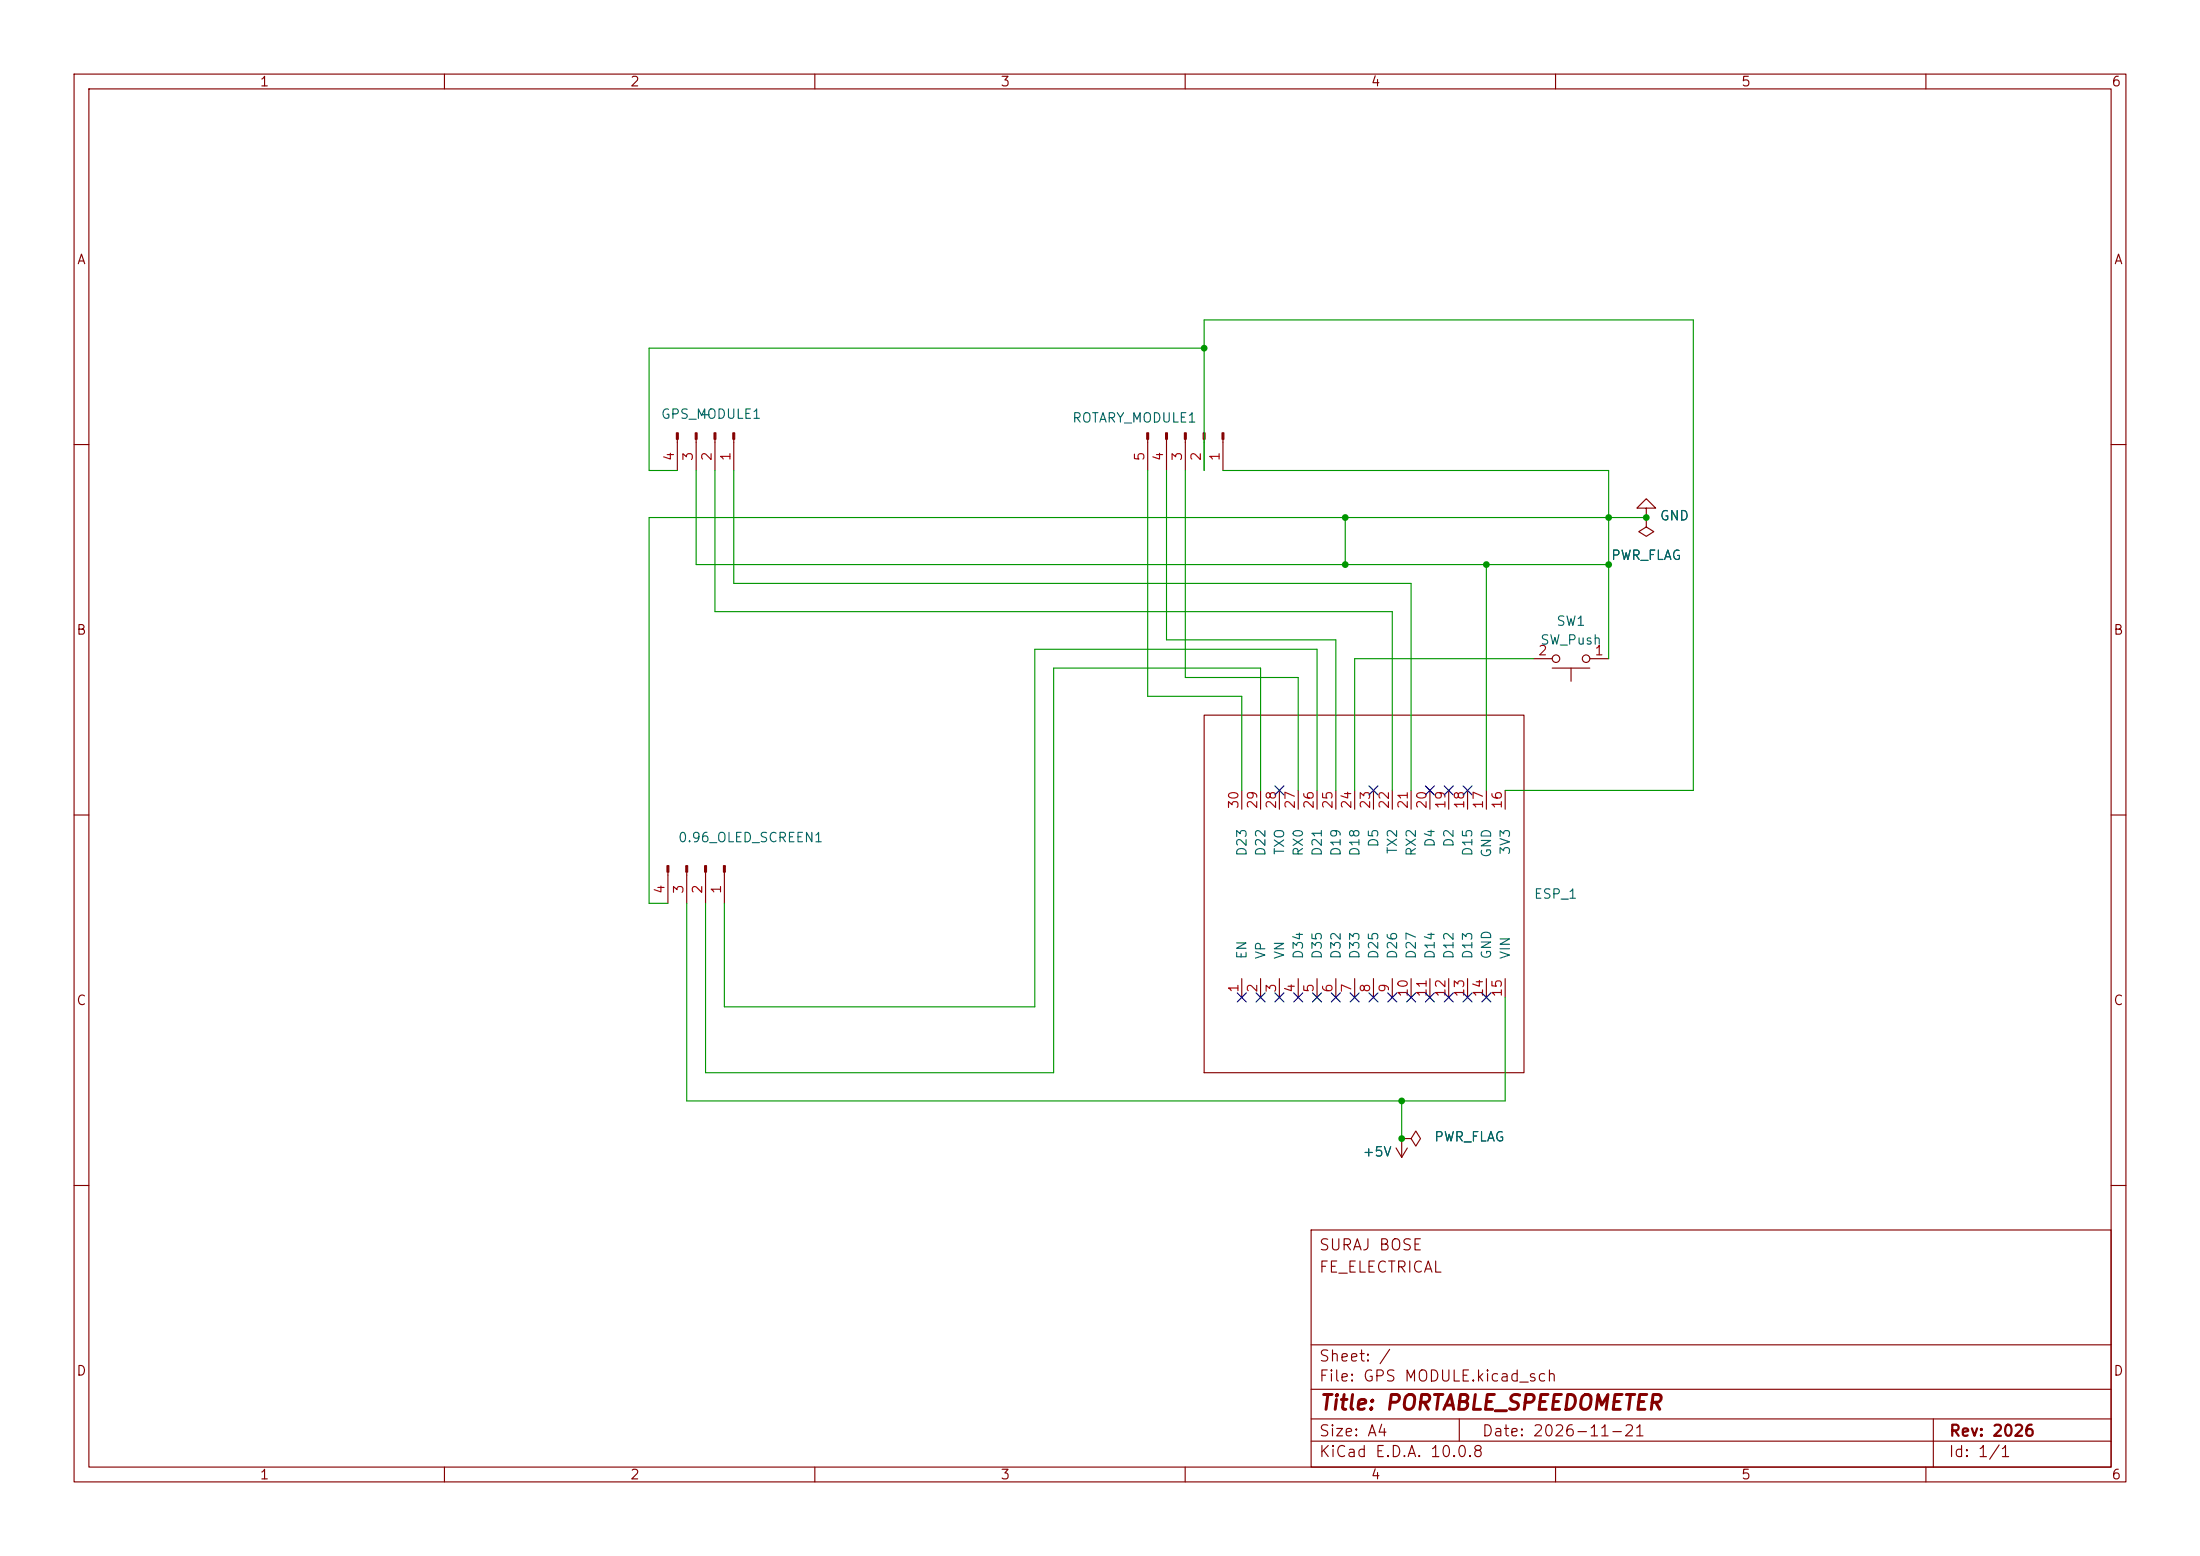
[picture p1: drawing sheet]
(kicad_sch
 (version 20260306)
 (generator "eeschema")
 (generator_version "10.0")
 (paper "A4")
 (title_block
  (title "PORTABLE_SPEEDOMETER")
  (date "2026-11-21")
  (rev "2026")
  (comment 3 "FE_ELECTRICAL")
  (comment 4 "SURAJ BOSE"))
 (lib_symbols
  (symbol "Connector:Conn_01x04_Pin"
   (pin_names
    (offset 1.016) (hide yes)) (exclude_from_sim no) (in_bom yes) (on_board yes)
   (in_pos_files yes)
   (duplicate_pin_numbers_are_jumpers no)
   (property "Reference" "J" (at 0 5.08 0) (show_name no) (do_not_autoplace no) (effects (font (size 1.27 1.27))))
   (property "Value" "Conn_01x04_Pin" (at 0 -7.62 0) (show_name no) (do_not_autoplace no) (effects (font (size 1.27 1.27))))
   (property "Footprint" "" (at 0 0 0) (show_name no) (do_not_autoplace no) (hide yes) (effects (font (size 1.27 1.27))))
   (property "Datasheet" "" (at 0 0 0) (show_name no) (do_not_autoplace no) (hide yes) (effects (font (size 1.27 1.27))))
   (property "Description" "Generic connector, single row, 01x04, script generated" (at 0 0 0) (show_name no) (do_not_autoplace no) (hide yes) (effects (font (size 1.27 1.27))))
   (property "ki_locked" "" (at 0 0 0) (show_name no) (do_not_autoplace no) (effects (font (size 1.27 1.27))))
   (symbol "Conn_01x04_Pin_1_1"
    (rectangle (start 0.8636 2.667) (end 0 2.413) (stroke (width 0.1524) (type default)) (fill (type outline)))
    (rectangle (start 0.8636 0.127) (end 0 -0.127) (stroke (width 0.1524) (type default)) (fill (type outline)))
    (rectangle (start 0.8636 -2.413) (end 0 -2.667) (stroke (width 0.1524) (type default)) (fill (type outline)))
    (rectangle (start 0.8636 -4.953) (end 0 -5.207) (stroke (width 0.1524) (type default)) (fill (type outline)))
    (polyline (pts (xy 1.27 2.54) (xy 0.8636 2.54)) (stroke (width 0.1524) (type default)) (fill (type none)))
    (polyline (pts (xy 1.27 0) (xy 0.8636 0)) (stroke (width 0.1524) (type default)) (fill (type none)))
    (polyline (pts (xy 1.27 -2.54) (xy 0.8636 -2.54)) (stroke (width 0.1524) (type default)) (fill (type none)))
    (polyline (pts (xy 1.27 -5.08) (xy 0.8636 -5.08)) (stroke (width 0.1524) (type default)) (fill (type none)))
    (pin passive line (at 5.08 2.54 180) (length 3.81) (name "Pin_1" (effects (font (size 1.27 1.27)))) (number "1" (effects (font (size 1.27 1.27)))))
    (pin passive line (at 5.08 0 180) (length 3.81) (name "Pin_2" (effects (font (size 1.27 1.27)))) (number "2" (effects (font (size 1.27 1.27)))))
    (pin passive line (at 5.08 -2.54 180) (length 3.81) (name "Pin_3" (effects (font (size 1.27 1.27)))) (number "3" (effects (font (size 1.27 1.27)))))
    (pin passive line (at 5.08 -5.08 180) (length 3.81) (name "Pin_4" (effects (font (size 1.27 1.27)))) (number "4" (effects (font (size 1.27 1.27))))))
   (embedded_fonts no))
  (symbol "Connector:Conn_01x05_Pin"
   (pin_names
    (offset 1.016) (hide yes)) (exclude_from_sim no) (in_bom yes) (on_board yes)
   (in_pos_files yes)
   (duplicate_pin_numbers_are_jumpers no)
   (property "Reference" "J" (at 0 7.62 0) (show_name no) (do_not_autoplace no) (effects (font (size 1.27 1.27))))
   (property "Value" "Conn_01x05_Pin" (at 0 -7.62 0) (show_name no) (do_not_autoplace no) (effects (font (size 1.27 1.27))))
   (property "Footprint" "" (at 0 0 0) (show_name no) (do_not_autoplace no) (hide yes) (effects (font (size 1.27 1.27))))
   (property "Datasheet" "" (at 0 0 0) (show_name no) (do_not_autoplace no) (hide yes) (effects (font (size 1.27 1.27))))
   (property "Description" "Generic connector, single row, 01x05, script generated" (at 0 0 0) (show_name no) (do_not_autoplace no) (hide yes) (effects (font (size 1.27 1.27))))
   (property "ki_locked" "" (at 0 0 0) (show_name no) (do_not_autoplace no) (effects (font (size 1.27 1.27))))
   (symbol "Conn_01x05_Pin_1_1"
    (rectangle (start 0.8636 5.207) (end 0 4.953) (stroke (width 0.1524) (type default)) (fill (type outline)))
    (rectangle (start 0.8636 2.667) (end 0 2.413) (stroke (width 0.1524) (type default)) (fill (type outline)))
    (rectangle (start 0.8636 0.127) (end 0 -0.127) (stroke (width 0.1524) (type default)) (fill (type outline)))
    (rectangle (start 0.8636 -2.413) (end 0 -2.667) (stroke (width 0.1524) (type default)) (fill (type outline)))
    (rectangle (start 0.8636 -4.953) (end 0 -5.207) (stroke (width 0.1524) (type default)) (fill (type outline)))
    (polyline (pts (xy 1.27 5.08) (xy 0.8636 5.08)) (stroke (width 0.1524) (type default)) (fill (type none)))
    (polyline (pts (xy 1.27 2.54) (xy 0.8636 2.54)) (stroke (width 0.1524) (type default)) (fill (type none)))
    (polyline (pts (xy 1.27 0) (xy 0.8636 0)) (stroke (width 0.1524) (type default)) (fill (type none)))
    (polyline (pts (xy 1.27 -2.54) (xy 0.8636 -2.54)) (stroke (width 0.1524) (type default)) (fill (type none)))
    (polyline (pts (xy 1.27 -5.08) (xy 0.8636 -5.08)) (stroke (width 0.1524) (type default)) (fill (type none)))
    (pin passive line (at 5.08 5.08 180) (length 3.81) (name "Pin_1" (effects (font (size 1.27 1.27)))) (number "1" (effects (font (size 1.27 1.27)))))
    (pin passive line (at 5.08 2.54 180) (length 3.81) (name "Pin_2" (effects (font (size 1.27 1.27)))) (number "2" (effects (font (size 1.27 1.27)))))
    (pin passive line (at 5.08 0 180) (length 3.81) (name "Pin_3" (effects (font (size 1.27 1.27)))) (number "3" (effects (font (size 1.27 1.27)))))
    (pin passive line (at 5.08 -2.54 180) (length 3.81) (name "Pin_4" (effects (font (size 1.27 1.27)))) (number "4" (effects (font (size 1.27 1.27)))))
    (pin passive line (at 5.08 -5.08 180) (length 3.81) (name "Pin_5" (effects (font (size 1.27 1.27)))) (number "5" (effects (font (size 1.27 1.27))))))
   (embedded_fonts no))
  (symbol "New_Library_0:ESP_32_DEVKIT"
   (pin_names
    (offset 2.54)) (exclude_from_sim no) (in_bom yes) (on_board yes)
   (in_pos_files yes)
   (duplicate_pin_numbers_are_jumpers no)
   (property "Reference" "ESP32" (at -15.24 17.78 0) (show_name no) (do_not_autoplace no) (effects (font (size 1.27 1.27))))
   (property "Value" "" (at 0 0 0) (show_name no) (do_not_autoplace no) (effects (font (size 1.27 1.27))))
   (property "Footprint" "" (at 0 0 0) (show_name no) (do_not_autoplace no) (hide yes) (effects (font (size 1.27 1.27))))
   (property "Datasheet" "" (at 0 0 0) (show_name no) (do_not_autoplace no) (hide yes) (effects (font (size 1.27 1.27))))
   (property "Description" "" (at 0 0 0) (show_name no) (do_not_autoplace no) (hide yes) (effects (font (size 1.27 1.27))))
   (symbol "ESP_32_DEVKIT_0_1"
    (polyline (pts (xy -25.4 20.32) (xy -25.4 -22.86) (xy 22.86 -22.86) (xy 22.86 20.32) (xy -25.4 20.32)) (stroke (width 0) (type default)) (fill (type none))))
   (symbol "ESP_32_DEVKIT_1_1"
    (pin passive line (at -15.24 15.24 0) (length 2.54) (name "EN" (effects (font (size 1.27 1.27)))) (number "1" (effects (font (size 1.27 1.27)))))
    (pin passive line (at -15.24 12.7 0) (length 2.54) (name "VP" (effects (font (size 1.27 1.27)))) (number "2" (effects (font (size 1.27 1.27)))))
    (pin passive line (at -15.24 10.16 0) (length 2.54) (name "VN" (effects (font (size 1.27 1.27)))) (number "3" (effects (font (size 1.27 1.27)))))
    (pin passive line (at -15.24 7.62 0) (length 2.54) (name "D34" (effects (font (size 1.27 1.27)))) (number "4" (effects (font (size 1.27 1.27)))))
    (pin passive line (at -15.24 5.08 0) (length 2.54) (name "D35" (effects (font (size 1.27 1.27)))) (number "5" (effects (font (size 1.27 1.27)))))
    (pin passive line (at -15.24 2.54 0) (length 2.54) (name "D32" (effects (font (size 1.27 1.27)))) (number "6" (effects (font (size 1.27 1.27)))))
    (pin passive line (at -15.24 0 0) (length 2.54) (name "D33" (effects (font (size 1.27 1.27)))) (number "7" (effects (font (size 1.27 1.27)))))
    (pin passive line (at -15.24 -2.54 0) (length 2.54) (name "D25" (effects (font (size 1.27 1.27)))) (number "8" (effects (font (size 1.27 1.27)))))
    (pin passive line (at -15.24 -5.08 0) (length 2.54) (name "D26" (effects (font (size 1.27 1.27)))) (number "9" (effects (font (size 1.27 1.27)))))
    (pin passive line (at -15.24 -7.62 0) (length 2.54) (name "D27" (effects (font (size 1.27 1.27)))) (number "10" (effects (font (size 1.27 1.27)))))
    (pin passive line (at -15.24 -10.16 0) (length 2.54) (name "D14" (effects (font (size 1.27 1.27)))) (number "11" (effects (font (size 1.27 1.27)))))
    (pin passive line (at -15.24 -12.7 0) (length 2.54) (name "D12" (effects (font (size 1.27 1.27)))) (number "12" (effects (font (size 1.27 1.27)))))
    (pin passive line (at -15.24 -15.24 0) (length 2.54) (name "D13" (effects (font (size 1.27 1.27)))) (number "13" (effects (font (size 1.27 1.27)))))
    (pin passive line (at -15.24 -17.78 0) (length 2.54) (name "GND" (effects (font (size 1.27 1.27)))) (number "14" (effects (font (size 1.27 1.27)))))
    (pin passive line (at -15.24 -20.32 0) (length 2.54) (name "VIN" (effects (font (size 1.27 1.27)))) (number "15" (effects (font (size 1.27 1.27)))))
    (pin passive line (at 12.7 -20.32 180) (length 2.54) (name "3V3" (effects (font (size 1.27 1.27)))) (number "16" (effects (font (size 1.27 1.27)))))
    (pin passive line (at 12.7 -17.78 180) (length 2.54) (name "GND" (effects (font (size 1.27 1.27)))) (number "17" (effects (font (size 1.27 1.27)))))
    (pin passive line (at 12.7 -15.24 180) (length 2.54) (name "D15" (effects (font (size 1.27 1.27)))) (number "18" (effects (font (size 1.27 1.27)))))
    (pin passive line (at 12.7 -12.7 180) (length 2.54) (name "D2" (effects (font (size 1.27 1.27)))) (number "19" (effects (font (size 1.27 1.27)))))
    (pin passive line (at 12.7 -10.16 180) (length 2.54) (name "D4" (effects (font (size 1.27 1.27)))) (number "20" (effects (font (size 1.27 1.27)))))
    (pin passive line (at 12.7 -7.62 180) (length 2.54) (name "RX2" (effects (font (size 1.27 1.27)))) (number "21" (effects (font (size 1.27 1.27)))))
    (pin passive line (at 12.7 -5.08 180) (length 2.54) (name "TX2" (effects (font (size 1.27 1.27)))) (number "22" (effects (font (size 1.27 1.27)))))
    (pin passive line (at 12.7 -2.54 180) (length 2.54) (name "D5" (effects (font (size 1.27 1.27)))) (number "23" (effects (font (size 1.27 1.27)))))
    (pin passive line (at 12.7 0 180) (length 2.54) (name "D18" (effects (font (size 1.27 1.27)))) (number "24" (effects (font (size 1.27 1.27)))))
    (pin passive line (at 12.7 2.54 180) (length 2.54) (name "D19" (effects (font (size 1.27 1.27)))) (number "25" (effects (font (size 1.27 1.27)))))
    (pin passive line (at 12.7 5.08 180) (length 2.54) (name "D21" (effects (font (size 1.27 1.27)))) (number "26" (effects (font (size 1.27 1.27)))))
    (pin passive line (at 12.7 7.62 180) (length 2.54) (name "RX0" (effects (font (size 1.27 1.27)))) (number "27" (effects (font (size 1.27 1.27)))))
    (pin passive line (at 12.7 10.16 180) (length 2.54) (name "TXO" (effects (font (size 1.27 1.27)))) (number "28" (effects (font (size 1.27 1.27)))))
    (pin passive line (at 12.7 12.7 180) (length 2.54) (name "D22" (effects (font (size 1.27 1.27)))) (number "29" (effects (font (size 1.27 1.27)))))
    (pin passive line (at 12.7 15.24 180) (length 2.54) (name "D23" (effects (font (size 1.27 1.27)))) (number "30" (effects (font (size 1.27 1.27))))))
   (embedded_fonts no))
  (symbol "Switch:SW_Push"
   (pin_names
    (offset 1.016) (hide yes)) (exclude_from_sim no) (in_bom yes) (on_board yes)
   (in_pos_files yes)
   (duplicate_pin_numbers_are_jumpers no)
   (property "Reference" "SW" (at 1.27 2.54 0) (show_name no) (do_not_autoplace no) (effects (font (size 1.27 1.27)) (justify left)))
   (property "Value" "SW_Push" (at 0 -1.524 0) (show_name no) (do_not_autoplace no) (effects (font (size 1.27 1.27))))
   (property "Footprint" "" (at 0 5.08 0) (show_name no) (do_not_autoplace no) (hide yes) (effects (font (size 1.27 1.27))))
   (property "Datasheet" "" (at 0 5.08 0) (show_name no) (do_not_autoplace no) (hide yes) (effects (font (size 1.27 1.27))))
   (property "Description" "Push button switch, generic, two pins" (at 0 0 0) (show_name no) (do_not_autoplace no) (hide yes) (effects (font (size 1.27 1.27))))
   (symbol "SW_Push_0_1"
    (circle (center -2.032 0) (radius 0.508) (stroke (width 0) (type default)) (fill (type none)))
    (polyline (pts (xy 0 1.27) (xy 0 3.048)) (stroke (width 0) (type default)) (fill (type none)))
    (circle (center 2.032 0) (radius 0.508) (stroke (width 0) (type default)) (fill (type none)))
    (polyline (pts (xy 2.54 1.27) (xy -2.54 1.27)) (stroke (width 0) (type default)) (fill (type none)))
    (pin passive line (at -5.08 0 0) (length 2.54) (name "1" (effects (font (size 1.27 1.27)))) (number "1" (effects (font (size 1.27 1.27)))))
    (pin passive line (at 5.08 0 180) (length 2.54) (name "2" (effects (font (size 1.27 1.27)))) (number "2" (effects (font (size 1.27 1.27))))))
   (embedded_fonts no))
  (symbol "power:+5V"
   (power global)
   (pin_numbers (hide yes))
   (pin_names
    (offset 0) (hide yes)) (exclude_from_sim no) (in_bom yes) (on_board yes)
   (in_pos_files yes)
   (duplicate_pin_numbers_are_jumpers no)
   (property "Reference" "#PWR" (at 0 -3.81 0) (show_name no) (do_not_autoplace no) (hide yes) (effects (font (size 1.27 1.27))))
   (property "Value" "+5V" (at 0 3.556 0) (show_name no) (do_not_autoplace no) (effects (font (size 1.27 1.27))))
   (property "Footprint" "" (at 0 0 0) (show_name no) (do_not_autoplace no) (hide yes) (effects (font (size 1.27 1.27))))
   (property "Datasheet" "" (at 0 0 0) (show_name no) (do_not_autoplace no) (hide yes) (effects (font (size 1.27 1.27))))
   (property "Description" "Power symbol creates a global label with name \"+5V\"" (at 0 0 0) (show_name no) (do_not_autoplace no) (hide yes) (effects (font (size 1.27 1.27))))
   (symbol "+5V_0_1"
    (polyline (pts (xy -0.762 1.27) (xy 0 2.54)) (stroke (width 0) (type default)) (fill (type none)))
    (polyline (pts (xy 0 2.54) (xy 0.762 1.27)) (stroke (width 0) (type default)) (fill (type none)))
    (polyline (pts (xy 0 0) (xy 0 2.54)) (stroke (width 0) (type default)) (fill (type none))))
   (symbol "+5V_1_1"
    (pin power_in line (at 0 0 90) (length 0) (name "" (effects (font (size 1.27 1.27)))) (number "1" (effects (font (size 1.27 1.27))))))
   (embedded_fonts no))
  (symbol "power:GND"
   (power global)
   (pin_numbers (hide yes))
   (pin_names
    (offset 0) (hide yes)) (exclude_from_sim no) (in_bom yes) (on_board yes)
   (in_pos_files yes)
   (duplicate_pin_numbers_are_jumpers no)
   (property "Reference" "#PWR" (at 0 -6.35 0) (show_name no) (do_not_autoplace no) (hide yes) (effects (font (size 1.27 1.27))))
   (property "Value" "GND" (at 0 -3.81 0) (show_name no) (do_not_autoplace no) (effects (font (size 1.27 1.27))))
   (property "Footprint" "" (at 0 0 0) (show_name no) (do_not_autoplace no) (hide yes) (effects (font (size 1.27 1.27))))
   (property "Datasheet" "" (at 0 0 0) (show_name no) (do_not_autoplace no) (hide yes) (effects (font (size 1.27 1.27))))
   (property "Description" "Power symbol creates a global label with name \"GND\" , ground" (at 0 0 0) (show_name no) (do_not_autoplace no) (hide yes) (effects (font (size 1.27 1.27))))
   (symbol "GND_0_1"
    (polyline (pts (xy 0 0) (xy 0 -1.27) (xy 1.27 -1.27) (xy 0 -2.54) (xy -1.27 -1.27) (xy 0 -1.27)) (stroke (width 0) (type default)) (fill (type none))))
   (symbol "GND_1_1"
    (pin power_in line (at 0 0 270) (length 0) (name "" (effects (font (size 1.27 1.27)))) (number "1" (effects (font (size 1.27 1.27))))))
   (embedded_fonts no))
  (symbol "power:PWR_FLAG"
   (power global)
   (pin_numbers (hide yes))
   (pin_names
    (offset 0) (hide yes)) (exclude_from_sim no) (in_bom yes) (on_board yes)
   (in_pos_files yes)
   (duplicate_pin_numbers_are_jumpers no)
   (property "Reference" "#FLG" (at 0 1.905 0) (show_name no) (do_not_autoplace no) (hide yes) (effects (font (size 1.27 1.27))))
   (property "Value" "PWR_FLAG" (at 0 3.81 0) (show_name no) (do_not_autoplace no) (effects (font (size 1.27 1.27))))
   (property "Footprint" "" (at 0 0 0) (show_name no) (do_not_autoplace no) (hide yes) (effects (font (size 1.27 1.27))))
   (property "Datasheet" "" (at 0 0 0) (show_name no) (do_not_autoplace no) (hide yes) (effects (font (size 1.27 1.27))))
   (property "Description" "Special symbol for telling ERC where power comes from" (at 0 0 0) (show_name no) (do_not_autoplace no) (hide yes) (effects (font (size 1.27 1.27))))
   (symbol "PWR_FLAG_0_0"
    (pin power_out line (at 0 0 90) (length 0) (name "" (effects (font (size 1.27 1.27)))) (number "1" (effects (font (size 1.27 1.27))))))
   (symbol "PWR_FLAG_0_1"
    (polyline (pts (xy 0 0) (xy 0 1.27) (xy -1.016 1.905) (xy 0 2.54) (xy 1.016 1.905) (xy 0 1.27)) (stroke (width 0) (type default)) (fill (type none))))
   (embedded_fonts no)))
 (junction
  (at 181.61 69.85)
  (diameter 0)
  (color 0 0 0 0))
 (junction
  (at 162.56 46.99)
  (diameter 0)
  (color 0 0 0 0))
 (junction
  (at 222.25 69.85)
  (diameter 0)
  (color 0 0 0 0))
 (junction
  (at 217.17 76.2)
  (diameter 0)
  (color 0 0 0 0))
 (junction
  (at 189.23 148.59)
  (diameter 0)
  (color 0 0 0 0))
 (junction
  (at 189.23 153.67)
  (diameter 0)
  (color 0 0 0 0))
 (junction
  (at 200.66 76.2)
  (diameter 0)
  (color 0 0 0 0))
 (junction
  (at 181.61 76.2)
  (diameter 0)
  (color 0 0 0 0))
 (junction
  (at 217.17 69.85)
  (diameter 0)
  (color 0 0 0 0))
 (no_connect
  (at 187.96 134.62))
 (no_connect
  (at 193.04 106.68))
 (no_connect
  (at 195.58 134.62))
 (no_connect
  (at 172.72 106.68))
 (no_connect
  (at 185.42 106.68))
 (no_connect
  (at 177.8 134.62))
 (no_connect
  (at 195.58 106.68))
 (no_connect
  (at 198.12 134.62))
 (no_connect
  (at 172.72 134.62))
 (no_connect
  (at 167.64 134.62))
 (no_connect
  (at 182.88 134.62))
 (no_connect
  (at 175.26 134.62))
 (no_connect
  (at 170.18 134.62))
 (no_connect
  (at 193.04 134.62))
 (no_connect
  (at 185.42 134.62))
 (no_connect
  (at 180.34 134.62))
 (no_connect
  (at 190.5 134.62))
 (no_connect
  (at 198.12 106.68))
 (no_connect
  (at 200.66 134.62))
 (wire
  (pts (xy 95.25 144.78) (xy 142.24 144.78))
  (stroke (width 0) (type default)))
 (wire
  (pts (xy 160.02 63.5) (xy 160.02 91.44))
  (stroke (width 0) (type default)))
 (wire
  (pts (xy 187.96 82.55) (xy 187.96 106.68))
  (stroke (width 0) (type default)))
 (wire
  (pts (xy 97.79 121.92) (xy 97.79 135.89))
  (stroke (width 0) (type default)))
 (wire
  (pts (xy 87.63 121.92) (xy 90.17 121.92))
  (stroke (width 0) (type default)))
 (wire
  (pts (xy 93.98 76.2) (xy 200.66 76.2))
  (stroke (width 0) (type default)))
 (wire
  (pts (xy 87.63 69.85) (xy 181.61 69.85))
  (stroke (width 0) (type default)))
 (wire
  (pts (xy 92.71 121.92) (xy 92.71 148.59))
  (stroke (width 0) (type default)))
 (wire
  (pts (xy 181.61 69.85) (xy 217.17 69.85))
  (stroke (width 0) (type default)))
 (wire
  (pts (xy 228.6 106.68) (xy 203.2 106.68))
  (stroke (width 0) (type default)))
 (wire
  (pts (xy 177.8 87.63) (xy 177.8 106.68))
  (stroke (width 0) (type default)))
 (wire
  (pts (xy 181.61 69.85) (xy 181.61 76.2))
  (stroke (width 0) (type default)))
 (wire
  (pts (xy 87.63 63.5) (xy 87.63 46.99))
  (stroke (width 0) (type default)))
 (wire
  (pts (xy 180.34 86.36) (xy 180.34 106.68))
  (stroke (width 0) (type default)))
 (wire
  (pts (xy 154.94 93.98) (xy 167.64 93.98))
  (stroke (width 0) (type default)))
 (wire
  (pts (xy 87.63 63.5) (xy 91.44 63.5))
  (stroke (width 0) (type default)))
 (wire
  (pts (xy 228.6 43.18) (xy 228.6 106.68))
  (stroke (width 0) (type default)))
 (wire
  (pts (xy 175.26 91.44) (xy 175.26 106.68))
  (stroke (width 0) (type default)))
 (wire
  (pts (xy 154.94 63.5) (xy 154.94 93.98))
  (stroke (width 0) (type default)))
 (wire
  (pts (xy 217.17 88.9) (xy 217.17 76.2))
  (stroke (width 0) (type default)))
 (wire
  (pts (xy 99.06 78.74) (xy 190.5 78.74))
  (stroke (width 0) (type default)))
 (wire
  (pts (xy 200.66 76.2) (xy 217.17 76.2))
  (stroke (width 0) (type default)))
 (wire
  (pts (xy 95.25 121.92) (xy 95.25 144.78))
  (stroke (width 0) (type default)))
 (wire
  (pts (xy 157.48 63.5) (xy 157.48 86.36))
  (stroke (width 0) (type default)))
 (wire
  (pts (xy 139.7 87.63) (xy 177.8 87.63))
  (stroke (width 0) (type default)))
 (wire
  (pts (xy 217.17 76.2) (xy 217.17 69.85))
  (stroke (width 0) (type default)))
 (wire
  (pts (xy 162.56 46.99) (xy 162.56 43.18))
  (stroke (width 0) (type default)))
 (wire
  (pts (xy 189.23 148.59) (xy 189.23 153.67))
  (stroke (width 0) (type default)))
 (wire
  (pts (xy 217.17 63.5) (xy 217.17 69.85))
  (stroke (width 0) (type default)))
 (wire
  (pts (xy 97.79 135.89) (xy 139.7 135.89))
  (stroke (width 0) (type default)))
 (wire
  (pts (xy 162.56 43.18) (xy 228.6 43.18))
  (stroke (width 0) (type default)))
 (wire
  (pts (xy 182.88 88.9) (xy 182.88 106.68))
  (stroke (width 0) (type default)))
 (wire
  (pts (xy 87.63 121.92) (xy 87.63 69.85))
  (stroke (width 0) (type default)))
 (wire
  (pts (xy 182.88 88.9) (xy 207.01 88.9))
  (stroke (width 0) (type default)))
 (wire
  (pts (xy 162.56 63.5) (xy 162.56 46.99))
  (stroke (width 0) (type default)))
 (wire
  (pts (xy 87.63 46.99) (xy 162.56 46.99))
  (stroke (width 0) (type default)))
 (wire
  (pts (xy 139.7 135.89) (xy 139.7 87.63))
  (stroke (width 0) (type default)))
 (wire
  (pts (xy 170.18 90.17) (xy 170.18 106.68))
  (stroke (width 0) (type default)))
 (wire
  (pts (xy 157.48 86.36) (xy 180.34 86.36))
  (stroke (width 0) (type default)))
 (wire
  (pts (xy 142.24 144.78) (xy 142.24 90.17))
  (stroke (width 0) (type default)))
 (wire
  (pts (xy 96.52 63.5) (xy 96.52 82.55))
  (stroke (width 0) (type default)))
 (wire
  (pts (xy 92.71 148.59) (xy 203.2 148.59))
  (stroke (width 0) (type default)))
 (wire
  (pts (xy 160.02 91.44) (xy 175.26 91.44))
  (stroke (width 0) (type default)))
 (wire
  (pts (xy 165.1 63.5) (xy 217.17 63.5))
  (stroke (width 0) (type default)))
 (wire
  (pts (xy 190.5 78.74) (xy 190.5 106.68))
  (stroke (width 0) (type default)))
 (wire
  (pts (xy 200.66 76.2) (xy 200.66 106.68))
  (stroke (width 0) (type default)))
 (wire
  (pts (xy 99.06 63.5) (xy 99.06 78.74))
  (stroke (width 0) (type default)))
 (wire
  (pts (xy 142.24 90.17) (xy 170.18 90.17))
  (stroke (width 0) (type default)))
 (wire
  (pts (xy 93.98 63.5) (xy 93.98 76.2))
  (stroke (width 0) (type default)))
 (wire
  (pts (xy 167.64 93.98) (xy 167.64 106.68))
  (stroke (width 0) (type default)))
 (wire
  (pts (xy 217.17 69.85) (xy 222.25 69.85))
  (stroke (width 0) (type default)))
 (wire
  (pts (xy 96.52 82.55) (xy 187.96 82.55))
  (stroke (width 0) (type default)))
 (wire
  (pts (xy 203.2 134.62) (xy 203.2 148.59))
  (stroke (width 0) (type default)))
 (symbol
  (lib_id "power:PWR_FLAG")
  (at 189.23 153.67 270)
  (unit 1)
  (body_style 1)
  (exclude_from_sim no)
  (in_bom yes)
  (on_board yes)
  (in_pos_files yes)
  (dnp no)
  (property "Reference" "#FLG01" (at 191.135 153.67 0) (hide yes) (show_name no) (do_not_autoplace no) (effects (font (size 1.27 1.27))))
  (property "Value" "PWR_FLAG" (at 198.374 153.416 90) (show_name no) (do_not_autoplace no) (effects (font (size 1.27 1.27))))
  (property "Footprint" "" (at 189.23 153.67 0) (hide yes) (show_name no) (do_not_autoplace no) (effects (font (size 1.27 1.27))))
  (property "Datasheet" "" (at 189.23 153.67 0) (hide yes) (show_name no) (do_not_autoplace no) (effects (font (size 1.27 1.27))))
  (property "Description" "Special symbol for telling ERC where power comes from" (at 189.23 153.67 0) (hide yes) (show_name no) (do_not_autoplace no) (effects (font (size 1.27 1.27))))
  (pin "1"))
 (symbol
  (lib_id "Connector:Conn_01x04_Pin")
  (at 96.52 58.42 270)
  (unit 1)
  (body_style 1)
  (exclude_from_sim no)
  (in_bom yes)
  (on_board yes)
  (in_pos_files yes)
  (dnp no)
  (property "Reference" "GPS_MODULE1" (at 96.012 55.88 90) (show_name no) (do_not_autoplace no) (effects (font (size 1.27 1.27))))
  (property "Value" "-" (at 95.25 55.88 90) (show_name no) (do_not_autoplace no) (effects (font (size 1.27 1.27))))
  (property "Footprint" "Connector_PinHeader_2.54mm:PinHeader_1x04_P2.54mm_Horizontal" (at 96.52 58.42 0) (hide yes) (show_name no) (do_not_autoplace no) (effects (font (size 1.27 1.27))))
  (property "Datasheet" "" (at 96.52 58.42 0) (hide yes) (show_name no) (do_not_autoplace no) (effects (font (size 1.27 1.27))))
  (property "Description" "Generic connector, single row, 01x04, script generated" (at 96.52 58.42 0) (hide yes) (show_name no) (do_not_autoplace no) (effects (font (size 1.27 1.27))))
  (pin "2")
  (pin "1")
  (pin "3")
  (pin "4"))
 (symbol
  (lib_id "Connector:Conn_01x05_Pin")
  (at 160.02 58.42 270)
  (unit 1)
  (body_style 1)
  (exclude_from_sim no)
  (in_bom yes)
  (on_board yes)
  (in_pos_files yes)
  (dnp no)
  (property "Reference" "ROTARY_MODULE1" (at 153.162 56.388 90) (show_name no) (do_not_autoplace no) (effects (font (size 1.27 1.27))))
  (property "Value" "" (at 160.02 55.88 90) (show_name no) (do_not_autoplace no) (effects (font (size 1.27 1.27))))
  (property "Footprint" "Connector_PinHeader_2.54mm:PinHeader_1x05_P2.54mm_Horizontal" (at 160.02 58.42 0) (hide yes) (show_name no) (do_not_autoplace no) (effects (font (size 1.27 1.27))))
  (property "Datasheet" "" (at 160.02 58.42 0) (hide yes) (show_name no) (do_not_autoplace no) (effects (font (size 1.27 1.27))))
  (property "Description" "Generic connector, single row, 01x05, script generated" (at 160.02 58.42 0) (hide yes) (show_name no) (do_not_autoplace no) (effects (font (size 1.27 1.27))))
  (pin "2")
  (pin "4")
  (pin "5")
  (pin "3")
  (pin "1"))
 (symbol
  (lib_id "Switch:SW_Push")
  (at 212.09 88.9 180)
  (unit 1)
  (body_style 1)
  (exclude_from_sim no)
  (in_bom yes)
  (on_board yes)
  (in_pos_files yes)
  (dnp no)
  (fields_autoplaced yes)
  (property "Reference" "SW1" (at 212.09 83.82 0) (show_name no) (do_not_autoplace no) (effects (font (size 1.27 1.27))))
  (property "Value" "SW_Push" (at 212.09 86.36 0) (show_name no) (do_not_autoplace no) (effects (font (size 1.27 1.27))))
  (property "Footprint" "Button_Switch_THT:SW_PUSH_6mm" (at 212.09 93.98 0) (hide yes) (show_name no) (do_not_autoplace no) (effects (font (size 1.27 1.27))))
  (property "Datasheet" "" (at 212.09 93.98 0) (hide yes) (show_name no) (do_not_autoplace no) (effects (font (size 1.27 1.27))))
  (property "Description" "Push button switch, generic, two pins" (at 212.09 88.9 0) (hide yes) (show_name no) (do_not_autoplace no) (effects (font (size 1.27 1.27))))
  (pin "1")
  (pin "2"))
 (symbol
  (lib_id "New_Library_0:ESP_32_DEVKIT")
  (at 182.88 119.38 90)
  (unit 1)
  (body_style 1)
  (exclude_from_sim no)
  (in_bom yes)
  (on_board yes)
  (in_pos_files yes)
  (dnp no)
  (fields_autoplaced yes)
  (property "Reference" "ESP_1" (at 207.01 120.6499 90) (show_name no) (do_not_autoplace no) (effects (font (size 1.27 1.27)) (justify right)))
  (property "Value" "" (at 182.88 119.38 0) (show_name no) (do_not_autoplace no) (effects (font (size 1.27 1.27))))
  (property "Footprint" "esp32devkit library:Untitled" (at 182.88 119.38 0) (hide yes) (show_name no) (do_not_autoplace no) (effects (font (size 1.27 1.27))))
  (property "Datasheet" "" (at 182.88 119.38 0) (hide yes) (show_name no) (do_not_autoplace no) (effects (font (size 1.27 1.27))))
  (property "Description" "" (at 182.88 119.38 0) (hide yes) (show_name no) (do_not_autoplace no) (effects (font (size 1.27 1.27))))
  (pin "13")
  (pin "3")
  (pin "8")
  (pin "19")
  (pin "12")
  (pin "22")
  (pin "15")
  (pin "10")
  (pin "14")
  (pin "1")
  (pin "17")
  (pin "9")
  (pin "5")
  (pin "16")
  (pin "4")
  (pin "6")
  (pin "20")
  (pin "2")
  (pin "18")
  (pin "11")
  (pin "21")
  (pin "7")
  (pin "30")
  (pin "25")
  (pin "28")
  (pin "27")
  (pin "26")
  (pin "29")
  (pin "24")
  (pin "23"))
 (symbol
  (lib_id "power:PWR_FLAG")
  (at 222.25 69.85 180)
  (unit 1)
  (body_style 1)
  (exclude_from_sim no)
  (in_bom yes)
  (on_board yes)
  (in_pos_files yes)
  (dnp no)
  (fields_autoplaced yes)
  (property "Reference" "#FLG02" (at 222.25 71.755 0) (hide yes) (show_name no) (do_not_autoplace no) (effects (font (size 1.27 1.27))))
  (property "Value" "PWR_FLAG" (at 222.25 74.93 0) (show_name no) (do_not_autoplace no) (effects (font (size 1.27 1.27))))
  (property "Footprint" "" (at 222.25 69.85 0) (hide yes) (show_name no) (do_not_autoplace no) (effects (font (size 1.27 1.27))))
  (property "Datasheet" "" (at 222.25 69.85 0) (hide yes) (show_name no) (do_not_autoplace no) (effects (font (size 1.27 1.27))))
  (property "Description" "Special symbol for telling ERC where power comes from" (at 222.25 69.85 0) (hide yes) (show_name no) (do_not_autoplace no) (effects (font (size 1.27 1.27))))
  (pin "1"))
 (symbol
  (lib_id "power:GND")
  (at 222.25 69.85 180)
  (unit 1)
  (body_style 1)
  (exclude_from_sim no)
  (in_bom yes)
  (on_board yes)
  (in_pos_files yes)
  (dnp no)
  (property "Reference" "#PWR02" (at 222.25 63.5 0) (hide yes) (show_name no) (do_not_autoplace no) (effects (font (size 1.27 1.27))))
  (property "Value" "GND" (at 226.06 69.596 0) (show_name no) (do_not_autoplace no) (effects (font (size 1.27 1.27))))
  (property "Footprint" "" (at 222.25 69.85 0) (hide yes) (show_name no) (do_not_autoplace no) (effects (font (size 1.27 1.27))))
  (property "Datasheet" "" (at 222.25 69.85 0) (hide yes) (show_name no) (do_not_autoplace no) (effects (font (size 1.27 1.27))))
  (property "Description" "Power symbol creates a global label with name \"GND\" , ground" (at 222.25 69.85 0) (hide yes) (show_name no) (do_not_autoplace no) (effects (font (size 1.27 1.27))))
  (pin "1"))
 (symbol
  (lib_id "Connector:Conn_01x04_Pin")
  (at 95.25 116.84 270)
  (unit 1)
  (body_style 1)
  (exclude_from_sim no)
  (in_bom yes)
  (on_board yes)
  (in_pos_files yes)
  (dnp no)
  (property "Reference" "0.96_OLED_SCREEN1" (at 101.346 113.03 90) (show_name no) (do_not_autoplace no) (effects (font (size 1.27 1.27))))
  (property "Value" "" (at 93.98 114.3 90) (show_name no) (do_not_autoplace no) (effects (font (size 1.27 1.27))))
  (property "Footprint" "Connector_PinHeader_2.54mm:PinHeader_1x04_P2.54mm_Horizontal" (at 95.25 116.84 0) (hide yes) (show_name no) (do_not_autoplace no) (effects (font (size 1.27 1.27))))
  (property "Datasheet" "" (at 95.25 116.84 0) (hide yes) (show_name no) (do_not_autoplace no) (effects (font (size 1.27 1.27))))
  (property "Description" "Generic connector, single row, 01x04, script generated" (at 95.25 116.84 0) (hide yes) (show_name no) (do_not_autoplace no) (effects (font (size 1.27 1.27))))
  (pin "1")
  (pin "3")
  (pin "4")
  (pin "2"))
 (symbol
  (lib_id "power:+5V")
  (at 189.23 153.67 0)
  (mirror x)
  (unit 1)
  (body_style 1)
  (exclude_from_sim no)
  (in_bom yes)
  (on_board yes)
  (in_pos_files yes)
  (dnp no)
  (property "Reference" "#PWR01" (at 189.23 149.86 0) (hide yes) (show_name no) (do_not_autoplace no) (effects (font (size 1.27 1.27))))
  (property "Value" "+5V" (at 185.928 155.448 0) (show_name no) (do_not_autoplace no) (effects (font (size 1.27 1.27))))
  (property "Footprint" "" (at 189.23 153.67 0) (hide yes) (show_name no) (do_not_autoplace no) (effects (font (size 1.27 1.27))))
  (property "Datasheet" "" (at 189.23 153.67 0) (hide yes) (show_name no) (do_not_autoplace no) (effects (font (size 1.27 1.27))))
  (property "Description" "Power symbol creates a global label with name \"+5V\"" (at 189.23 153.67 0) (hide yes) (show_name no) (do_not_autoplace no) (effects (font (size 1.27 1.27))))
  (pin "1"))
 (sheet_instances
  (path ""
   (page "1")))
 (embedded_fonts no))
